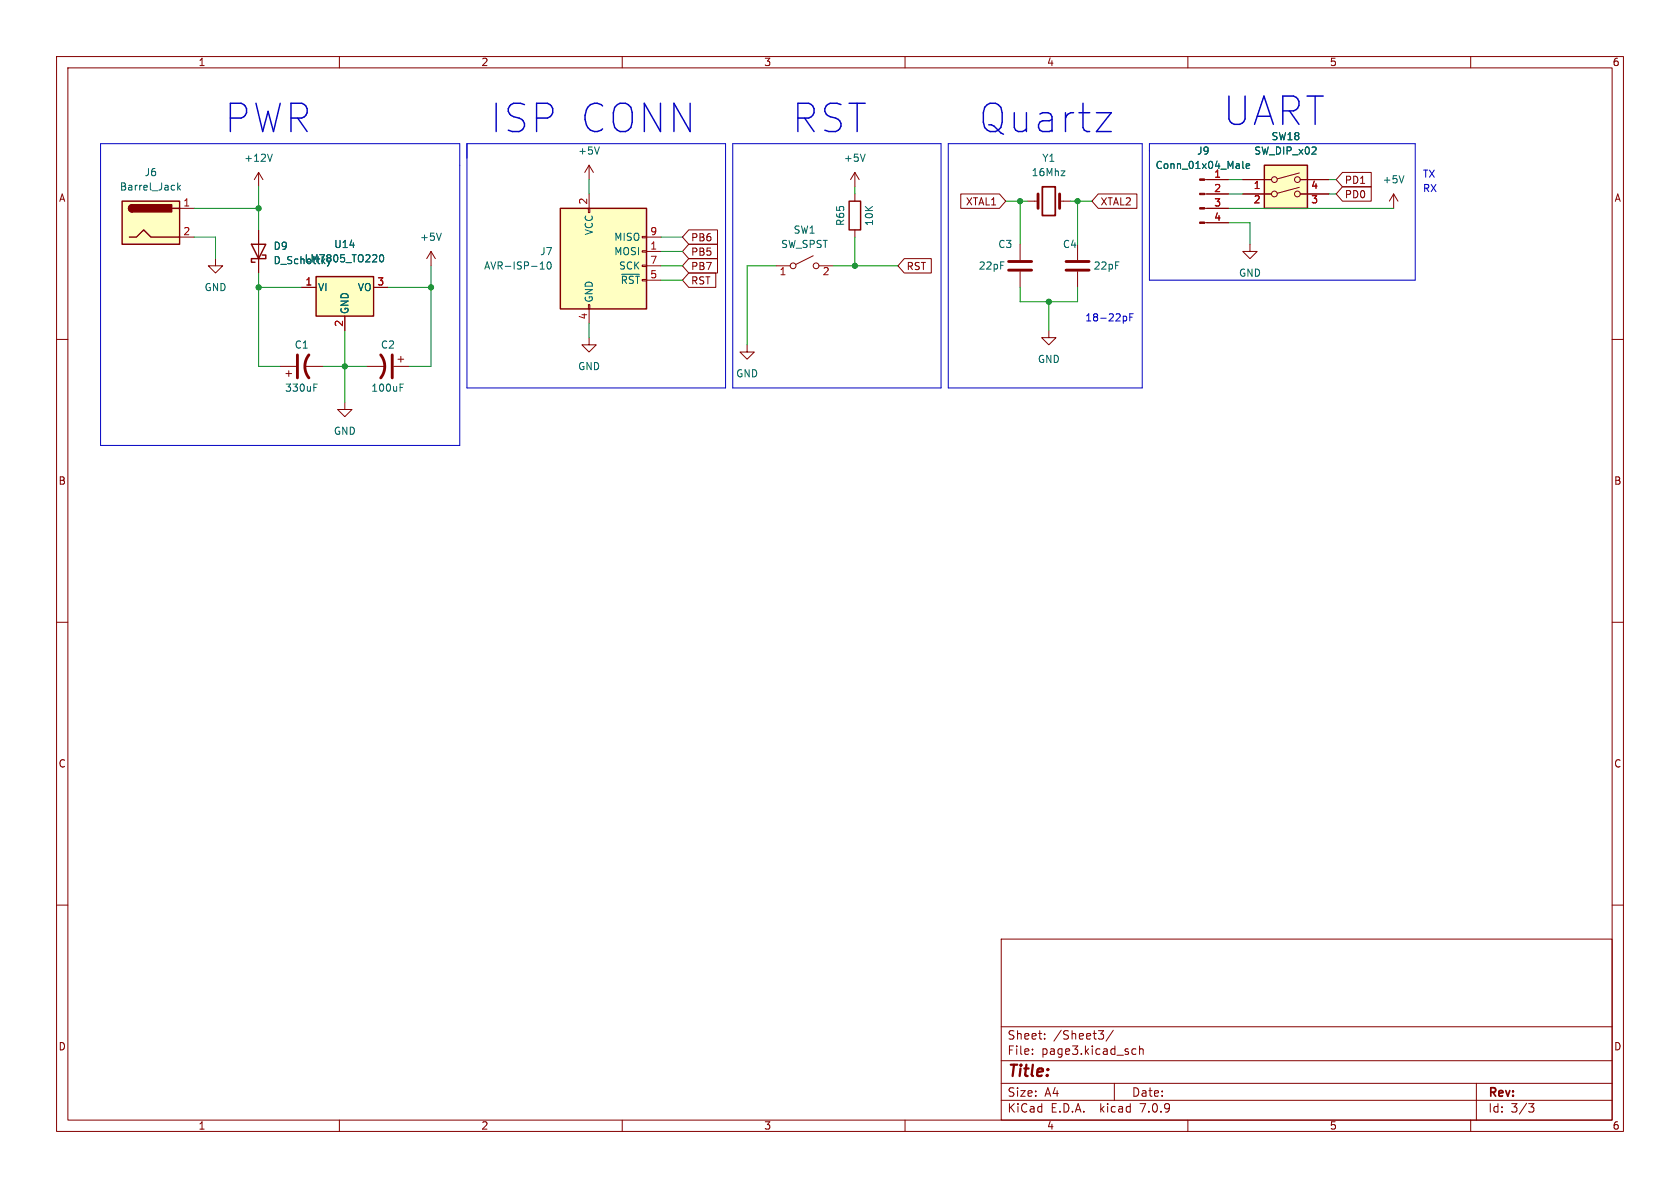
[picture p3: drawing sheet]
<svg xmlns="http://www.w3.org/2000/svg" width="297mm" height="210mm" viewBox="0 0 297 210" stroke-linecap="round" stroke-linejoin="round" font-family="sans-serif">
<g fill="none" stroke="#840000" stroke-width=".18">
<path d="M10 10h277v190h-277zM12 12h273v186h-273zM60 10v2M110 10v2M160 10v2M210 10v2M260 10v2M31.7 36.8h2.6M45.7 30.5l-.7 1.3M45.7 30.5v2.5M45.7 30.5l.8 1.3M104 36.8h.3v.8h-.3z"/>
<path d="M104.1 29.2l-.7 1.3M104.1 29.2v2.6M104.1 34.3v2.5M104.1 29.2l.8 1.3M151.1 30.5l-.7 1.3M151.1 30.5v2.5M151.1 34.3v1.3M151.1 30.5l.8 1.3M169.9 34.3h6.8l1.1 1.3-1.1 1.2h-6.8zM181.6 35.6h1.9M187.3 35.6h1.9M194.2 34.3h6.8v2.5h-6.8l-1.2-1.2z"/>
<path d="M213 39.4h4.2M213 36.8h4.2M213 34.3h4.2M213 31.8h4.2M219.7 34.3h5.1M219.7 31.8h5.1M229.7 33.1l-3.9 1.1M229.7 30.6l-3.9 1M229.9 34.3h5M229.9 31.8h5M237.3 33h5.1v2.6h-5.1l-1.1-1.3zM237.3 30.5h5.1v2.5h-5.1l-1.1-1.2z"/>
<path d="M246.4 34.3l-.8 1.3M246.4 34.3v2.5M246.4 34.3l.7 1.3M10 60h2M31.7 41.9h2.6M38.1 45.7v1.3h1.3l-1.3 1.3-1.3-1.3h1.3M45.7 40.6v7.7M53.3 50.8h2.6M61 55.9v2.5M66 50.8h2.6M76.2 44.5l-.8 1.2M76.2 44.5v2.5"/>
<path d="M76.2 44.5l.8 1.2M104 53.8h.3v.8h-.3zM104.1 59.7v1.3h1.3l-1.3 1.2-1.2-1.2h1.2M104.1 54.6v2.6M113.5 46.9h.8v.2h-.8zM113.5 44.3h.8v.3h-.8zM113.5 41.8h.8v.2h-.8zM114.3 47h2.5M114.3 44.5h2.5M114.3 49.5h2.5M114.3 41.9h2.5M121.8 40.6h5v2.6h-5l-1.2-1.3z"/>
<path d="M121.8 43.2h5v2.5h-5l-1.2-1.2zM121.8 48.3h4.7v2.5h-4.7l-1.2-1.3zM121.8 45.7h5v2.6h-5l-1.2-1.3zM137.2 47h2.5M143.8 45.2l-3.1 1.5M144.8 47h2.5M151.1 40.6v1.3M159.9 45.7h4.7v2.6h-4.7l-1.2-1.3zM180.3 43.2v2.8M180.3 48v2.8M185.4 58.4v1.3h1.3l-1.3 1.3-1.3-1.3h1.3M190.5 43.2v2.8"/>
<path d="M190.5 48v2.8M221 43.2v1.3h1.2l-1.2 1.2-1.3-1.2h1.3M285 60h2M49.5 64.8h2.8M50.5 66h1.1M51.1 65.5v1M53.8 64.8h3.3M61 71.1v1.3h1.2l-1.2 1.3-1.3-1.3h1.3M64.8 64.8h3.3M69.6 64.8h2.8M70.4 63.5h1M70.9 63v1"/>
<path d="M132.1 61v1.2h1.2l-1.2 1.3-1.3-1.3h1.3M10 110h2M285 110h2M10 160h2M285 160h2M177 166h108v32h-108zM60 198v2M110 198v2M160 198v2M177 194.5h108M177 191.5h108M177 187.5h108"/>
<path d="M177 181.5h108M182.5 186.3v.1M182.5 185.5v.1M184.7 183.6v.1M184.7 182.8v.1M194.2 182.2h.9l-.5 .6 .4 .1 .1 .5-.3 .3h-.4M196.8 182.1l-1.3 2M197 191.5v3M200.2 186.3h.6M200.2 185.5h.6M201.5 185.5l.2-.1 .3 .1 .1 .9M201.5 184.9v1.5"/>
<path d="M210 198v2M260 198v2M261 191.5v6.5M270.2 195.1h1l-.5 .6 .4 .1 .1 .5-.3 .3h-.4"/>
<circle cx="225.3" cy="34.3" r=".51"/>
<circle cx="225.3" cy="31.8" r=".51"/>
<circle cx="229.4" cy="31.8" r=".51"/>
<circle cx="229.4" cy="34.3" r=".51"/>
<circle cx="140.2" cy="47" r=".51"/>
<circle cx="144.3" cy="47" r=".51"/>
</g>
<g fill="none" stroke="#006464" stroke-width=".18">
<path d="M31.4 32.3v1.3M31.5 33.1l.4 .5M31.9 32.8l-.5 .4M48.1 27.2l-.4 1.3M106 26l-.5 1.2M152.9 27.2l-.4 1.3M187.6 30.2h.7l-.7 .9h.7M219.7 28.5v1.1l.2 .2M220.3 29.4l.6-.2v-.2l-.4-.1-.2 .2 .1 .6h.5M248.2 31.1l-.4 1.2M67.3 45.1l.1-.1a.68 .68 0 0 1 .4 .7 .68 .68 0 0 1-.4 .6 .84 .84 0 0 1-.1-1.2zM78 41.2l-.4 1.3"/>
<path d="M95.5 47.6h.7M95.6 46.6l.3-.3v1.3M96.8 46.4l.2-.1a.68 .68 0 0 1 .5 .6 .68 .68 0 0 1-.5 .7l-.2-.2-.1-.3zM109.9 48.5h3.2M55.5 68.5h.4M55.5 67.9h.6M70.7 68.5h.5M70.7 67.9h.6"/>
</g>
<path d="M184.3 33h2.3v5.1h-2.3z" fill="none" stroke="#840000" stroke-width=".3"/>
<path d="M183.5 34.3v2.5M187.3 34.3v2.5M178.3 46.2h4.1M178.3 47.8h4.1M188.5 46.2h4M188.5 47.8h4M52.6 62.7v4.1M54.6 62.7a3.3 3.3 0 0 0 0 4.1M67.3 62.7a3.3 3.3 0 0 1 0 4.1M69.3 62.7v4.1" fill="none" stroke="#840000" stroke-width=".51"/>
<g fill="#840000" stroke="#840000" stroke-width=".18">
<path d="M212.1 39.2h.9v.3h-.9z"/>
<path d="M212.1 36.7h.9v.3h-.9z"/>
<path d="M212.1 34.2h.9v.2h-.9z"/>
<path d="M212.1 31.6h.9v.3h-.9z"/>
</g>
<g fill="#ffffc2" stroke="#ffffc2" stroke-width=".18">
<path d="M223.5 29.2h7.6v7.6h-7.6z"/>
<path d="M55.9 48.9h10.1v7h-10.1z"/>
<path d="M99.1 36.8h15.2v17.8h-15.2z"/>
<path d="M21.6 35.6h10.1v7.6h-10.1z"/>
</g>
<path d="M21.6 35.6h10.1v7.6h-10.1zM23.4 36.2a.64 .64 0 0 0-.7 .6 .64 .64 0 0 0 .7 .7M30.5 36.8h1.2M99.1 36.8h15.2v17.8h-15.2zM150.1 35.6h2v5h-2zM223.5 29.2h7.6v7.6h-7.6zM22.9 41.9h1.2l1.3-1.3 1.3 1.3h5M44.4 43.2h2.6l-1.3 2.5zM46.4 45.1h.6v.6h-2.6v.7h.7M55.9 48.9h10.1v7h-10.1z" fill="none" stroke="#840000" stroke-width=".25"/>
<g fill="#840000" stroke="#840000" stroke-width=".25">
<path d="M22.9 36.4l.5-.2v1.3a.63 .63 0 0 1-.6-.4 .63 .63 0 0 1 .1-.7z"/>
<path d="M23.4 36.2h7v1.3h-7z"/>
</g>
<path d="M17.8 25.4h63.5v53.3h-63.5zM82.5 25.4h45.8v43.2h-45.8zM129.5 25.4h36.9v43.2h-36.9zM167.6 25.4h34.3v43.2h-34.3zM203.2 25.4h47v24.1h-47zM198.7 55.9h.2l.3 .2-.1 .5-.4 .1M199.7 56.1h.5M200.3 55.5h-.6v1.2" fill="none" stroke="#0000c2" stroke-width=".18"/>
<g fill="none" stroke="#009600" stroke-width=".18">
<path d="M34.3 36.8h11.4M45.7 33v7.6M104.1 31.8v2.5M151.1 33v1.3M177.8 35.6h3.8M180.3 35.6v7.6M189.2 35.6h3.8M190.5 35.6v7.6M217.2 34.3h2.5M217.2 39.4h3.8v3.8M217.2 31.8h2.5M217.2 36.8h29.2"/>
<path d="M234.9 34.3h1.3M234.9 31.8h1.3M34.3 41.9h3.8v3.8M45.7 48.3v16.5h3.8M45.7 50.8h7.6M61 58.4v12.7M68.6 50.8h7.6M76.2 47v17.8h-3.8M104.1 57.2v2.5M116.8 47h3.8M116.8 41.9h3.8M116.8 44.5h3.8"/>
<path d="M116.8 49.5h3.8M137.2 47h-5.1v14M147.3 47h11.4M151.1 41.9v5.1M180.3 50.8v2.5h10.2v-2.5M185.4 53.3v5.1M57.1 64.8h7.7"/>
</g>
<g fill="#009600" stroke="#009600" stroke-width=".18">
<circle cx="61" cy="64.8" r=".46"/>
<circle cx="76.2" cy="50.8" r=".46"/>
<circle cx="180.3" cy="35.6" r=".46"/>
<circle cx="190.5" cy="35.6" r=".46"/>
<circle cx="185.4" cy="53.3" r=".46"/>
<circle cx="151.1" cy="47" r=".46"/>
<circle cx="45.7" cy="50.8" r=".46"/>
<circle cx="45.7" cy="36.8" r=".46"/>
</g>
<g font-size="7" fill="#0000c2">
<text x="39.4" y="23.9">PWR</text>
<text x="86.4" y="23.9">ISP CONN</text>
<text x="139.7" y="23.9">RST</text>
<text x="172.7" y="23.9">Quartz</text>
<text x="215.9" y="22.6">UART</text>
</g>
<text font-size="2.8" fill="#840000" x="178" y="190.9">Title:</text>
<g font-size="2.1" fill="#840000">
<text x="178" y="184">Sheet:</text>
<text x="186.2" y="184">/Sheet3/</text>
<text x="178" y="186.7">File:</text>
<text x="184.1" y="186.7">page3.kicad_sch</text>
<text x="178" y="196.9">KiCad</text>
<text x="178" y="194.1">Size:</text>
<text x="184.7" y="194.1">A4</text>
<text x="185.7" y="196.9">E.D.A.</text>
<text x="194.6" y="196.9">kicad</text>
<text x="200" y="194.1">Date:</text>
<text x="201.8" y="196.9">7.0.9</text>
<text x="263" y="194.3">Rev:</text>
<text x="263" y="196.9">Id:</text>
<text x="267.1" y="196.9">3/3</text>
</g>
<g font-size="1.8" fill="#840000">
<text x="35" y="11.9">1</text>
<text x="85" y="11.9">2</text>
<text x="135" y="11.9">3</text>
<text x="185" y="11.9">4</text>
<text x="235" y="11.9">5</text>
<text x="285" y="11.9">6</text>
<text x="10.3" y="35.9">A</text>
<text x="237.6" y="35.2">PD0</text>
<text x="237.6" y="32.7">PD1</text>
<text x="285.3" y="35.9">A</text>
<text x="170.7" y="36.5">XTAL1</text>
<text x="194.5" y="36.5">XTAL2</text>
<text x="122.1" y="42.9">PB6</text>
<text x="122.1" y="45.4">PB5</text>
<text x="122.1" y="47.9">PB7</text>
<text x="160.2" y="47.9">RST</text>
<text x="122.1" y="50.5">RST</text>
<text x="10.3" y="85.9">B</text>
<text x="285.3" y="85.9">B</text>
<text x="10.3" y="135.9">C</text>
<text x="285.3" y="135.9">C</text>
<text x="10.3" y="185.9">D</text>
<text x="285.3" y="185.9">D</text>
<text x="35" y="199.9">1</text>
<text x="85" y="199.9">2</text>
<text x="135" y="199.9">3</text>
<text x="185" y="199.9">4</text>
<text x="235" y="199.9">5</text>
<text x="285" y="199.9">6</text>
</g>
<g font-size="1.8" fill="#006464">
<text x="43.1" y="28.8">+12V</text>
<text x="102.1" y="27.5">+5V</text>
<text x="149.1" y="28.8">+5V</text>
<text x="184.2" y="28.8">Y1</text>
<text x="211.5" y="27.5">J9</text>
<text x="221.6" y="27.5">SW_DIP_x02</text>
<text x="224.7" y="25">SW18</text>
<text x="21.1" y="33.9">Barrel_Jack</text>
<text x="25.5" y="31.3">J6</text>
<text x="182.3" y="31.3">16Mhz</text>
<text x="204.2" y="30.1">Conn_01x04_Male</text>
<text x="244.3" y="32.6">+5V</text>
<text x="105" y="41.7" transform="rotate(-90 105 41.7)">VCC</text>
<text x="140.2" y="41.5">SW1</text>
<text x="149.5" y="40" transform="rotate(-90 149.5 40)">R65</text>
<text x="154.5" y="40" transform="rotate(-90 154.5 40)">10K</text>
<text x="48.3" y="44.4">D9</text>
<text x="48.3" y="46.9">D_Schottky</text>
<text x="53.8" y="46.6">LM7805_TO220</text>
<text x="59" y="44">U14</text>
<text x="74.2" y="42.8">+5V</text>
<text x="85.5" y="47.9">AVR-ISP-10</text>
<text x="95.4" y="45.3">J7</text>
<text x="108.5" y="45.3">MOSI</text>
<text x="108.5" y="42.8">MISO</text>
<text x="109.3" y="47.9">SCK</text>
<text x="138" y="44">SW_SPST</text>
<text x="172.9" y="47.9">22pF</text>
<text x="176.4" y="44">C3</text>
<text x="187.8" y="44">C4</text>
<text x="193.3" y="47.9">22pF</text>
<text x="36.1" y="51.7">GND</text>
<text x="56.1" y="51.7">VI</text>
<text x="63.2" y="51.7">VO</text>
<text x="105" y="53.6" transform="rotate(-90 105 53.6)">GND</text>
<text x="109.6" y="50.4">~{RST}</text>
<text x="218.9" y="49.1">GND</text>
<text x="61.8" y="55.6" transform="rotate(-90 61.8 55.6)">GND</text>
<text x="52" y="61.8">C1</text>
<text x="67.2" y="61.8">C2</text>
<text x="102.1" y="65.6">GND</text>
<text x="183.4" y="64.4">GND</text>
<text x="50.3" y="69.4">330uF</text>
<text x="65.5" y="69.4">100uF</text>
<text x="130" y="66.9">GND</text>
<text x="58.9" y="77.1">GND</text>
</g>
<g font-size="1.8" fill="#a90000">
<text x="214.6" y="31.5">1</text>
<text x="214.6" y="34">2</text>
<text x="221.5" y="33.7">1</text>
<text x="231.7" y="33.7">4</text>
<text x="32.3" y="36.6">1</text>
<text x="32.3" y="41.7">2</text>
<text x="103.9" y="36.3" transform="rotate(-90 103.9 36.3)">2</text>
<text x="114.9" y="41.7">9</text>
<text x="214.6" y="36.6">3</text>
<text x="214.6" y="39.1">4</text>
<text x="221.5" y="36.3">2</text>
<text x="231.7" y="36.3">3</text>
<text x="114.9" y="44.2">1</text>
<text x="114.9" y="46.7">7</text>
<text x="53.9" y="50.5">1</text>
<text x="66.6" y="50.5">3</text>
<text x="114.9" y="49.3">5</text>
<text x="137.7" y="49">1</text>
<text x="145.3" y="49">2</text>
<text x="60.7" y="57.9" transform="rotate(-90 60.7 57.9)">2</text>
<text x="103.9" y="56.6" transform="rotate(-90 103.9 56.6)">4</text>
</g>
<g font-size="1.8" fill="#0000c2">
<text x="251.5" y="34">RX</text>
<text x="251.5" y="31.5">TX</text>
<text x="191.8" y="56.9">18-22pF</text>
</g>
</svg>
